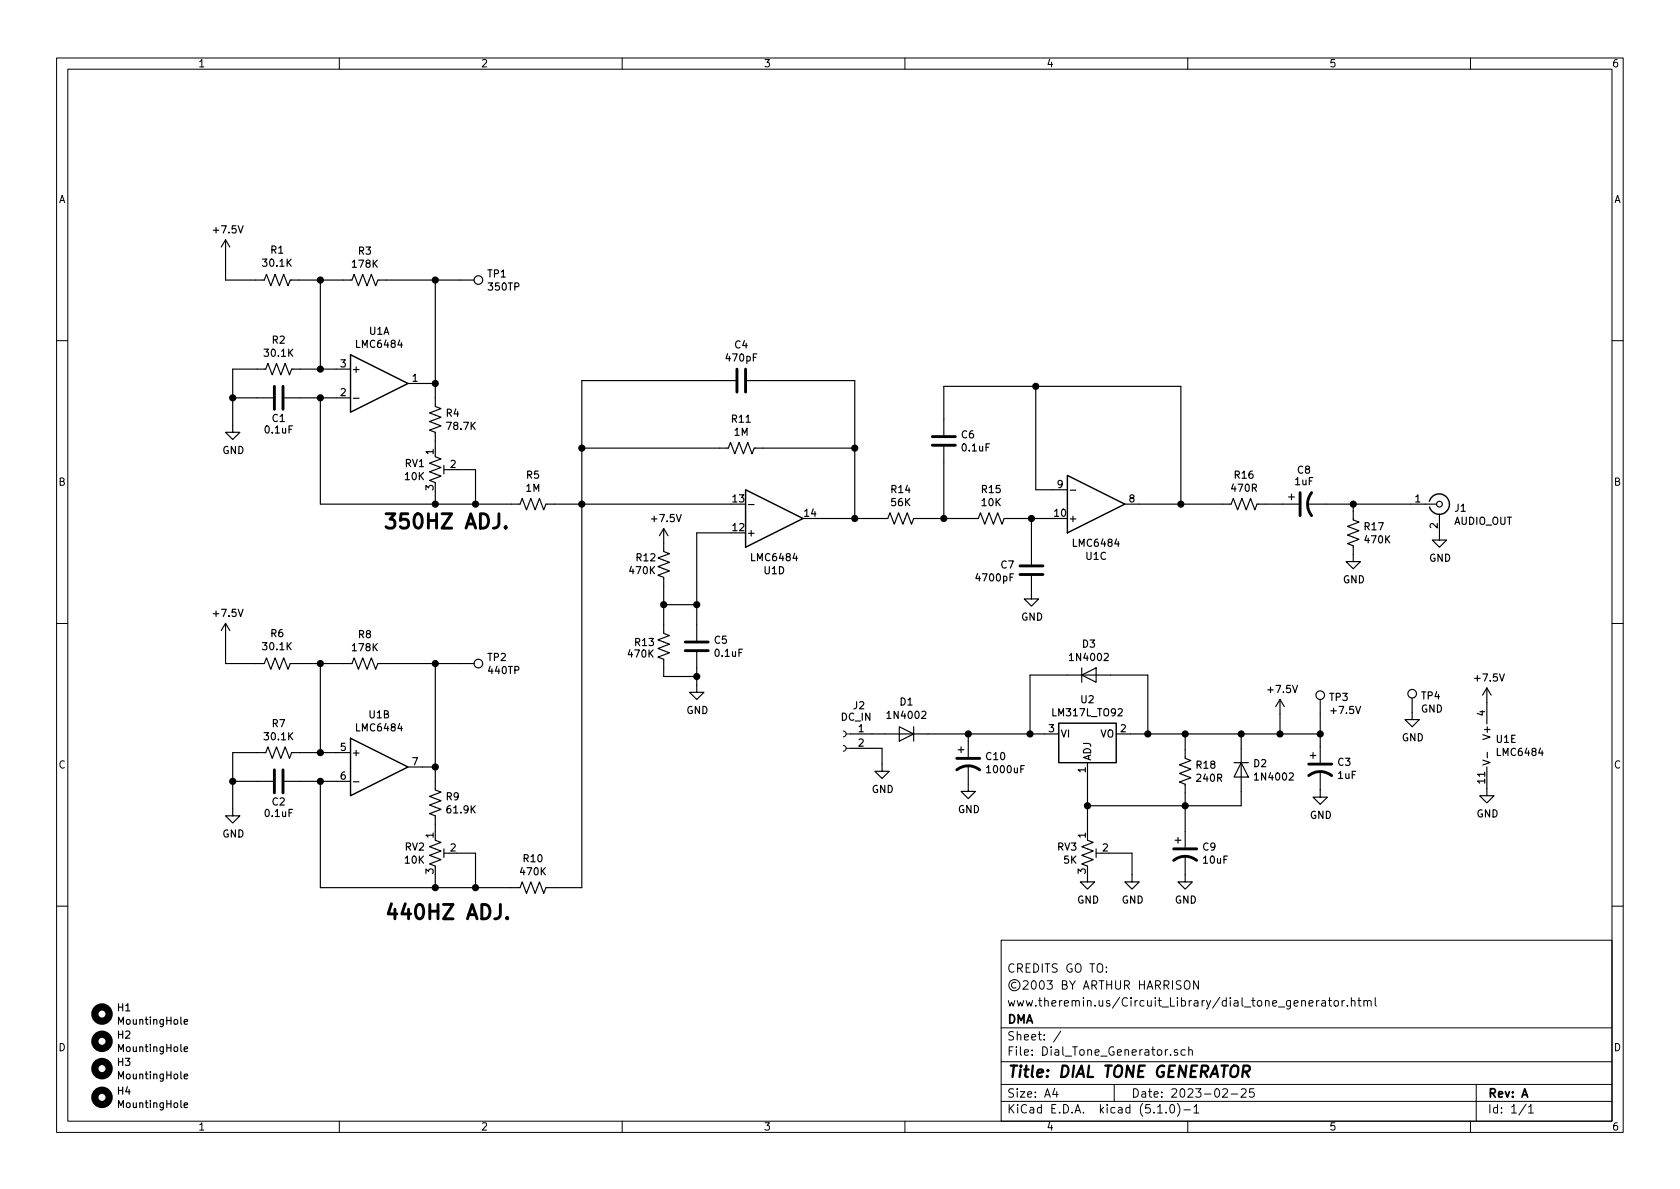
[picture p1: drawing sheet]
EESchema Schematic File Version 4
LIBS:Dial_Tone_Generator-cache
EELAYER 29 0
EELAYER END
$Descr A4 11693 8268
encoding utf-8
Sheet 1 1
Title "DIAL TONE GENERATOR"
Date "2023-02-25"
Rev "A"
Comp "DMA"
Comment1 "www.theremin.us/Circuit_Library/dial_tone_generator.html"
Comment2 "©2003 BY ARTHUR HARRISON"
Comment3 "CREDITS GO TO:"
Comment4 ""
$EndDescr
$Comp
L Amplifier_Operational:LMC6484 U1
U 1 1
P 2640 2660
F 0 "U1" H 2640 3027 50  0000 C CNN
F 1 "LMC6484" H 2640 2936 50  0000 C CNN
F 2 "Package_DIP:DIP-14_W7.62mm_LongPads" H 2590 2760 50  0001 C CNN
F 3 "http://www.ti.com/lit/ds/symlink/lmc6484.pdf" H 2690 2860 50  0001 C CNN
	1    2640 2660
	1    0    0    -1  
$EndComp
$Comp
L Amplifier_Operational:LMC6484 U1
U 2 1
P 2640 5330
F 0 "U1" H 2640 5697 50  0000 C CNN
F 1 "LMC6484" H 2640 5606 50  0000 C CNN
F 2 "Package_DIP:DIP-14_W7.62mm_LongPads" H 2590 5430 50  0001 C CNN
F 3 "http://www.ti.com/lit/ds/symlink/lmc6484.pdf" H 2690 5530 50  0001 C CNN
	2    2640 5330
	1    0    0    -1  
$EndComp
$Comp
L Amplifier_Operational:LMC6484 U1
U 3 1
P 7630 3500
F 0 "U1" H 7630 3867 50  0000 C CNN
F 1 "LMC6484" H 7630 3776 50  0000 C CNN
F 2 "Package_DIP:DIP-14_W7.62mm_LongPads" H 7580 3600 50  0001 C CNN
F 3 "http://www.ti.com/lit/ds/symlink/lmc6484.pdf" H 7680 3700 50  0001 C CNN
	3    7630 3500
	1    0    0    1   
$EndComp
$Comp
L Amplifier_Operational:LMC6484 U1
U 4 1
P 5390 3600
F 0 "U1" H 5390 3967 50  0000 C CNN
F 1 "LMC6484" H 5390 3876 50  0000 C CNN
F 2 "Package_DIP:DIP-14_W7.62mm_LongPads" H 5340 3700 50  0001 C CNN
F 3 "http://www.ti.com/lit/ds/symlink/lmc6484.pdf" H 5440 3800 50  0001 C CNN
	4    5390 3600
	1    0    0    1   
$EndComp
$Comp
L Amplifier_Operational:LMC6484 U1
U 5 1
P 10450 5180
F 0 "U1" H 10408 5226 50  0000 L CNN
F 1 "LMC6484" H 10408 5135 50  0000 L CNN
F 2 "Package_DIP:DIP-14_W7.62mm_LongPads" H 10400 5280 50  0001 C CNN
F 3 "http://www.ti.com/lit/ds/symlink/lmc6484.pdf" H 10500 5380 50  0001 C CNN
	5    10450 5180
	1    0    0    -1  
$EndComp
$Comp
L Regulator_Linear:LM317L_TO92 U2
U 1 1
P 7570 5100
F 0 "U2" H 7570 5342 50  0000 C CNN
F 1 "LM317L_TO92" H 7570 5251 50  0000 C CNN
F 2 "Package_TO_SOT_THT:TO-92_Inline_Wide" H 7570 5325 50  0001 C CIN
F 3 "http://www.ti.com/lit/ds/snvs775k/snvs775k.pdf" H 7570 5100 50  0001 C CNN
	1    7570 5100
	1    0    0    -1  
$EndComp
$Comp
L power:+7.5V #PWR0101
U 1 1
P 10350 4880
F 0 "#PWR0101" H 10350 4730 50  0001 C CNN
F 1 "+7.5V" H 10365 5053 50  0000 C CNN
F 2 "" H 10350 4880 50  0001 C CNN
F 3 "" H 10350 4880 50  0001 C CNN
	1    10350 4880
	1    0    0    -1  
$EndComp
$Comp
L power:+7.5V #PWR0102
U 1 1
P 8910 4960
F 0 "#PWR0102" H 8910 4810 50  0001 C CNN
F 1 "+7.5V" H 8925 5133 50  0000 C CNN
F 2 "" H 8910 4960 50  0001 C CNN
F 3 "" H 8910 4960 50  0001 C CNN
	1    8910 4960
	1    0    0    -1  
$EndComp
$Comp
L Device:CP1 C10
U 1 1
P 6740 5300
F 0 "C10" H 6855 5346 50  0000 L CNN
F 1 "1000uF" H 6855 5255 50  0000 L CNN
F 2 "Capacitor_THT:CP_Radial_D14.0mm_P5.00mm" H 6740 5300 50  0001 C CNN
F 3 "~" H 6740 5300 50  0001 C CNN
	1    6740 5300
	1    0    0    -1  
$EndComp
$Comp
L Device:R_US R18
U 1 1
P 8250 5360
F 0 "R18" H 8318 5406 50  0000 L CNN
F 1 "240R" H 8318 5315 50  0000 L CNN
F 2 "Resistor_THT:R_Axial_DIN0207_L6.3mm_D2.5mm_P10.16mm_Horizontal" V 8290 5350 50  0001 C CNN
F 3 "~" H 8250 5360 50  0001 C CNN
	1    8250 5360
	1    0    0    -1  
$EndComp
$Comp
L Device:R_POT_TRIM_US RV3
U 1 1
P 7570 5930
F 0 "RV3" H 7503 5976 50  0000 R CNN
F 1 "5K" H 7503 5885 50  0000 R CNN
F 2 "Potentiometer_THT:Potentiometer_Bourns_3299Y_Vertical" H 7570 5930 50  0001 C CNN
F 3 "~" H 7570 5930 50  0001 C CNN
	1    7570 5930
	1    0    0    -1  
$EndComp
Wire Wire Line
	7270 5100 7170 5100
Wire Wire Line
	6740 5100 6740 5150
Wire Wire Line
	6740 5100 6460 5100
Connection ~ 6740 5100
Wire Wire Line
	7570 5400 7570 5600
Wire Wire Line
	8250 5510 8250 5600
Connection ~ 7570 5600
Wire Wire Line
	7570 5600 7570 5780
Wire Wire Line
	8250 5210 8250 5100
Wire Wire Line
	7720 5930 7880 5930
$Comp
L power:GND #PWR0103
U 1 1
P 7570 6080
F 0 "#PWR0103" H 7570 5830 50  0001 C CNN
F 1 "GND" H 7575 5907 50  0000 C CNN
F 2 "" H 7570 6080 50  0001 C CNN
F 3 "" H 7570 6080 50  0001 C CNN
	1    7570 6080
	1    0    0    -1  
$EndComp
$Comp
L power:GND #PWR0104
U 1 1
P 6740 5450
F 0 "#PWR0104" H 6740 5200 50  0001 C CNN
F 1 "GND" H 6745 5277 50  0000 C CNN
F 2 "" H 6740 5450 50  0001 C CNN
F 3 "" H 6740 5450 50  0001 C CNN
	1    6740 5450
	1    0    0    -1  
$EndComp
Wire Wire Line
	8910 5100 8910 4960
$Comp
L power:GND #PWR0105
U 1 1
P 10350 5480
F 0 "#PWR0105" H 10350 5230 50  0001 C CNN
F 1 "GND" H 10355 5307 50  0000 C CNN
F 2 "" H 10350 5480 50  0001 C CNN
F 3 "" H 10350 5480 50  0001 C CNN
	1    10350 5480
	1    0    0    -1  
$EndComp
$Comp
L Device:CP1 C3
U 1 1
P 9190 5340
F 0 "C3" H 9305 5386 50  0000 L CNN
F 1 "1uF" H 9305 5295 50  0000 L CNN
F 2 "Capacitor_THT:CP_Radial_D5.0mm_P2.50mm" H 9190 5340 50  0001 C CNN
F 3 "~" H 9190 5340 50  0001 C CNN
	1    9190 5340
	1    0    0    -1  
$EndComp
$Comp
L Device:CP1 C8
U 1 1
P 9080 3500
F 0 "C8" V 8840 3450 50  0000 L CNN
F 1 "1uF" V 8920 3430 50  0000 L CNN
F 2 "Capacitor_THT:CP_Radial_D5.0mm_P2.50mm" H 9080 3500 50  0001 C CNN
F 3 "~" H 9080 3500 50  0001 C CNN
	1    9080 3500
	0    -1   1    0   
$EndComp
$Comp
L power:GND #PWR0106
U 1 1
P 9190 5490
F 0 "#PWR0106" H 9190 5240 50  0001 C CNN
F 1 "GND" H 9195 5317 50  0000 C CNN
F 2 "" H 9190 5490 50  0001 C CNN
F 3 "" H 9190 5490 50  0001 C CNN
	1    9190 5490
	1    0    0    -1  
$EndComp
$Comp
L Connector:Conn_01x02_Female J2
U 1 1
P 5870 5100
F 0 "J2" H 5760 5300 50  0000 C CNN
F 1 "DC_IN" H 5780 5220 50  0000 C CNN
F 2 "TerminalBlock:TerminalBlock_bornier-2_P5.08mm" H 5870 5100 50  0001 C CNN
F 3 "~" H 5870 5100 50  0001 C CNN
	1    5870 5100
	-1   0    0    -1  
$EndComp
Wire Wire Line
	6070 5100 6160 5100
Wire Wire Line
	6070 5200 6140 5200
Wire Wire Line
	6140 5200 6140 5310
$Comp
L power:GND #PWR0107
U 1 1
P 6140 5310
F 0 "#PWR0107" H 6140 5060 50  0001 C CNN
F 1 "GND" H 6145 5137 50  0000 C CNN
F 2 "" H 6140 5310 50  0001 C CNN
F 3 "" H 6140 5310 50  0001 C CNN
	1    6140 5310
	1    0    0    -1  
$EndComp
$Comp
L Device:R_US R1
U 1 1
P 1930 1940
F 0 "R1" V 2135 1940 50  0000 C CNN
F 1 "30.1K" V 2044 1940 50  0000 C CNN
F 2 "Resistor_THT:R_Axial_DIN0207_L6.3mm_D2.5mm_P10.16mm_Horizontal" V 1970 1930 50  0001 C CNN
F 3 "~" H 1930 1940 50  0001 C CNN
	1    1930 1940
	0    -1   -1   0   
$EndComp
$Comp
L Device:R_US R3
U 1 1
P 2540 1940
F 0 "R3" V 2335 1940 50  0000 C CNN
F 1 "178K" V 2426 1940 50  0000 C CNN
F 2 "Resistor_THT:R_Axial_DIN0207_L6.3mm_D2.5mm_P10.16mm_Horizontal" V 2580 1930 50  0001 C CNN
F 3 "~" H 2540 1940 50  0001 C CNN
	1    2540 1940
	0    1    1    0   
$EndComp
Wire Wire Line
	2080 1940 2230 1940
$Comp
L power:+7.5V #PWR0108
U 1 1
P 1570 1760
F 0 "#PWR0108" H 1570 1610 50  0001 C CNN
F 1 "+7.5V" H 1585 1933 50  0000 C CNN
F 2 "" H 1570 1760 50  0001 C CNN
F 3 "" H 1570 1760 50  0001 C CNN
	1    1570 1760
	1    0    0    -1  
$EndComp
Wire Wire Line
	1780 1940 1570 1940
Wire Wire Line
	1570 1940 1570 1760
Wire Wire Line
	2690 1940 3030 1940
$Comp
L Connector:TestPoint TP1
U 1 1
P 3200 1940
F 0 "TP1" V 3154 2128 50  0000 L CNN
F 1 "350TP" V 3245 2128 50  0000 L CNN
F 2 "TestPoint:TestPoint_Loop_D2.50mm_Drill1.0mm" H 3400 1940 50  0001 C CNN
F 3 "~" H 3400 1940 50  0001 C CNN
	1    3200 1940
	0    1    1    0   
$EndComp
Wire Wire Line
	2340 2560 2230 2560
Wire Wire Line
	2230 2560 2230 1940
Connection ~ 2230 1940
Wire Wire Line
	2230 1940 2390 1940
Connection ~ 2230 2560
$Comp
L Device:R_US R2
U 1 1
P 1940 2560
F 0 "R2" V 1735 2560 50  0000 C CNN
F 1 "30.1K" V 1826 2560 50  0000 C CNN
F 2 "Resistor_THT:R_Axial_DIN0207_L6.3mm_D2.5mm_P10.16mm_Horizontal" V 1980 2550 50  0001 C CNN
F 3 "~" H 1940 2560 50  0001 C CNN
	1    1940 2560
	0    1    1    0   
$EndComp
Wire Wire Line
	2090 2560 2230 2560
Wire Wire Line
	1790 2560 1620 2560
Wire Wire Line
	1620 2560 1620 2760
$Comp
L power:GND #PWR0109
U 1 1
P 1620 2950
F 0 "#PWR0109" H 1620 2700 50  0001 C CNN
F 1 "GND" H 1625 2777 50  0000 C CNN
F 2 "" H 1620 2950 50  0001 C CNN
F 3 "" H 1620 2950 50  0001 C CNN
	1    1620 2950
	1    0    0    -1  
$EndComp
Wire Wire Line
	2340 2760 2230 2760
$Comp
L Device:C C1
U 1 1
P 1940 2760
F 0 "C1" V 2080 2760 50  0000 C CNN
F 1 "0.1uF" V 2160 2760 50  0000 C CNN
F 2 "Capacitor_THT:C_Rect_L10.3mm_W5.7mm_P7.50mm_MKS4" H 1978 2610 50  0001 C CNN
F 3 "~" H 1940 2760 50  0001 C CNN
	1    1940 2760
	0    1    1    0   
$EndComp
Wire Wire Line
	1790 2760 1620 2760
Connection ~ 1620 2760
Wire Wire Line
	1620 2760 1620 2950
Connection ~ 2230 2760
Wire Wire Line
	2230 2760 2090 2760
$Comp
L Device:R_POT_TRIM_US RV1
U 1 1
P 3030 3260
F 0 "RV1" H 2962 3306 50  0000 R CNN
F 1 "10K" H 2962 3215 50  0000 R CNN
F 2 "Potentiometer_THT:Potentiometer_Bourns_3299Y_Vertical" H 3030 3260 50  0001 C CNN
F 3 "~" H 3030 3260 50  0001 C CNN
	1    3030 3260
	1    0    0    -1  
$EndComp
Wire Wire Line
	2940 2660 3030 2660
Wire Wire Line
	3030 2660 3030 1940
Connection ~ 3030 1940
Wire Wire Line
	3030 1940 3200 1940
$Comp
L Device:R_US R4
U 1 1
P 3030 2910
F 0 "R4" H 3098 2956 50  0000 L CNN
F 1 "78.7K" H 3098 2865 50  0000 L CNN
F 2 "Resistor_THT:R_Axial_DIN0207_L6.3mm_D2.5mm_P10.16mm_Horizontal" V 3070 2900 50  0001 C CNN
F 3 "~" H 3030 2910 50  0001 C CNN
	1    3030 2910
	1    0    0    -1  
$EndComp
Wire Wire Line
	3030 2760 3030 2660
Connection ~ 3030 2660
Wire Wire Line
	3030 3110 3030 3060
Wire Wire Line
	3030 3410 3030 3500
Wire Wire Line
	2230 2760 2230 3500
Wire Wire Line
	2230 3500 3030 3500
Wire Wire Line
	3030 3500 3310 3500
Connection ~ 3030 3500
Wire Wire Line
	3180 3260 3310 3260
Wire Wire Line
	3310 3260 3310 3500
Connection ~ 3310 3500
Wire Wire Line
	3310 3500 3560 3500
$Comp
L Device:R_US R5
U 1 1
P 3710 3500
F 0 "R5" V 3505 3500 50  0000 C CNN
F 1 "1M" V 3596 3500 50  0000 C CNN
F 2 "Resistor_THT:R_Axial_DIN0207_L6.3mm_D2.5mm_P10.16mm_Horizontal" V 3750 3490 50  0001 C CNN
F 3 "~" H 3710 3500 50  0001 C CNN
	1    3710 3500
	0    1    1    0   
$EndComp
$Comp
L Device:R_US R6
U 1 1
P 1930 4610
F 0 "R6" V 2135 4610 50  0000 C CNN
F 1 "30.1K" V 2044 4610 50  0000 C CNN
F 2 "Resistor_THT:R_Axial_DIN0207_L6.3mm_D2.5mm_P10.16mm_Horizontal" V 1970 4600 50  0001 C CNN
F 3 "~" H 1930 4610 50  0001 C CNN
	1    1930 4610
	0    -1   -1   0   
$EndComp
$Comp
L Device:R_US R8
U 1 1
P 2540 4610
F 0 "R8" V 2335 4610 50  0000 C CNN
F 1 "178K" V 2426 4610 50  0000 C CNN
F 2 "Resistor_THT:R_Axial_DIN0207_L6.3mm_D2.5mm_P10.16mm_Horizontal" V 2580 4600 50  0001 C CNN
F 3 "~" H 2540 4610 50  0001 C CNN
	1    2540 4610
	0    1    1    0   
$EndComp
Wire Wire Line
	2080 4610 2230 4610
$Comp
L power:+7.5V #PWR0110
U 1 1
P 1570 4430
F 0 "#PWR0110" H 1570 4280 50  0001 C CNN
F 1 "+7.5V" H 1585 4603 50  0000 C CNN
F 2 "" H 1570 4430 50  0001 C CNN
F 3 "" H 1570 4430 50  0001 C CNN
	1    1570 4430
	1    0    0    -1  
$EndComp
Wire Wire Line
	1780 4610 1570 4610
Wire Wire Line
	1570 4610 1570 4430
Wire Wire Line
	2690 4610 3030 4610
$Comp
L Connector:TestPoint TP2
U 1 1
P 3200 4610
F 0 "TP2" V 3154 4798 50  0000 L CNN
F 1 "440TP" V 3245 4798 50  0000 L CNN
F 2 "TestPoint:TestPoint_Loop_D2.50mm_Drill1.0mm" H 3400 4610 50  0001 C CNN
F 3 "~" H 3400 4610 50  0001 C CNN
	1    3200 4610
	0    1    1    0   
$EndComp
Wire Wire Line
	2340 5230 2230 5230
Wire Wire Line
	2230 5230 2230 4610
Connection ~ 2230 4610
Wire Wire Line
	2230 4610 2390 4610
Connection ~ 2230 5230
$Comp
L Device:R_US R7
U 1 1
P 1940 5230
F 0 "R7" V 1735 5230 50  0000 C CNN
F 1 "30.1K" V 1826 5230 50  0000 C CNN
F 2 "Resistor_THT:R_Axial_DIN0207_L6.3mm_D2.5mm_P10.16mm_Horizontal" V 1980 5220 50  0001 C CNN
F 3 "~" H 1940 5230 50  0001 C CNN
	1    1940 5230
	0    1    1    0   
$EndComp
Wire Wire Line
	2090 5230 2230 5230
Wire Wire Line
	1790 5230 1620 5230
Wire Wire Line
	1620 5230 1620 5430
$Comp
L power:GND #PWR0111
U 1 1
P 1620 5620
F 0 "#PWR0111" H 1620 5370 50  0001 C CNN
F 1 "GND" H 1625 5447 50  0000 C CNN
F 2 "" H 1620 5620 50  0001 C CNN
F 3 "" H 1620 5620 50  0001 C CNN
	1    1620 5620
	1    0    0    -1  
$EndComp
Wire Wire Line
	2340 5430 2230 5430
$Comp
L Device:C C2
U 1 1
P 1940 5430
F 0 "C2" V 2080 5430 50  0000 C CNN
F 1 "0.1uF" V 2160 5430 50  0000 C CNN
F 2 "Capacitor_THT:C_Rect_L10.3mm_W5.7mm_P7.50mm_MKS4" H 1978 5280 50  0001 C CNN
F 3 "~" H 1940 5430 50  0001 C CNN
	1    1940 5430
	0    1    1    0   
$EndComp
Wire Wire Line
	1790 5430 1620 5430
Connection ~ 1620 5430
Wire Wire Line
	1620 5430 1620 5620
Connection ~ 2230 5430
Wire Wire Line
	2230 5430 2090 5430
$Comp
L Device:R_POT_TRIM_US RV2
U 1 1
P 3030 5930
F 0 "RV2" H 2962 5976 50  0000 R CNN
F 1 "10K" H 2962 5885 50  0000 R CNN
F 2 "Potentiometer_THT:Potentiometer_Bourns_3299Y_Vertical" H 3030 5930 50  0001 C CNN
F 3 "~" H 3030 5930 50  0001 C CNN
	1    3030 5930
	1    0    0    -1  
$EndComp
Wire Wire Line
	2940 5330 3030 5330
Wire Wire Line
	3030 5330 3030 4610
Connection ~ 3030 4610
Wire Wire Line
	3030 4610 3200 4610
$Comp
L Device:R_US R9
U 1 1
P 3030 5580
F 0 "R9" H 3098 5626 50  0000 L CNN
F 1 "61.9K" H 3098 5535 50  0000 L CNN
F 2 "Resistor_THT:R_Axial_DIN0207_L6.3mm_D2.5mm_P10.16mm_Horizontal" V 3070 5570 50  0001 C CNN
F 3 "~" H 3030 5580 50  0001 C CNN
	1    3030 5580
	1    0    0    -1  
$EndComp
Wire Wire Line
	3030 5430 3030 5330
Connection ~ 3030 5330
Wire Wire Line
	3030 5780 3030 5730
Wire Wire Line
	3030 6080 3030 6170
Wire Wire Line
	2230 5430 2230 6170
Wire Wire Line
	2230 6170 3030 6170
Wire Wire Line
	3030 6170 3310 6170
Connection ~ 3030 6170
Wire Wire Line
	3180 5930 3310 5930
Wire Wire Line
	3310 5930 3310 6170
Connection ~ 3310 6170
Wire Wire Line
	3310 6170 3560 6170
$Comp
L Device:R_US R10
U 1 1
P 3710 6170
F 0 "R10" V 3505 6170 50  0000 C CNN
F 1 "470K" V 3596 6170 50  0000 C CNN
F 2 "Resistor_THT:R_Axial_DIN0207_L6.3mm_D2.5mm_P10.16mm_Horizontal" V 3750 6160 50  0001 C CNN
F 3 "~" H 3710 6170 50  0001 C CNN
	1    3710 6170
	0    1    1    0   
$EndComp
Wire Wire Line
	3860 3500 4050 3500
Wire Wire Line
	4050 3500 4050 6170
Wire Wire Line
	4050 6170 3860 6170
Wire Wire Line
	4050 3500 5090 3500
Connection ~ 4050 3500
Wire Wire Line
	5090 3700 4850 3700
Wire Wire Line
	4850 3700 4850 4200
$Comp
L Device:R_US R12
U 1 1
P 4620 3920
F 0 "R12" H 4420 3970 50  0000 L CNN
F 1 "470K" H 4370 3880 50  0000 L CNN
F 2 "Resistor_THT:R_Axial_DIN0207_L6.3mm_D2.5mm_P10.16mm_Horizontal" V 4660 3910 50  0001 C CNN
F 3 "~" H 4620 3920 50  0001 C CNN
	1    4620 3920
	1    0    0    -1  
$EndComp
$Comp
L Device:R_US R13
U 1 1
P 4620 4490
F 0 "R13" H 4410 4520 50  0000 L CNN
F 1 "470K" H 4360 4440 50  0000 L CNN
F 2 "Resistor_THT:R_Axial_DIN0207_L6.3mm_D2.5mm_P10.16mm_Horizontal" V 4660 4480 50  0001 C CNN
F 3 "~" H 4620 4490 50  0001 C CNN
	1    4620 4490
	1    0    0    -1  
$EndComp
Wire Wire Line
	4850 4200 4620 4200
Wire Wire Line
	4620 4200 4620 4070
$Comp
L power:+7.5V #PWR0112
U 1 1
P 4620 3770
F 0 "#PWR0112" H 4620 3620 50  0001 C CNN
F 1 "+7.5V" H 4635 3943 50  0000 C CNN
F 2 "" H 4620 3770 50  0001 C CNN
F 3 "" H 4620 3770 50  0001 C CNN
	1    4620 3770
	1    0    0    -1  
$EndComp
Wire Wire Line
	4620 4200 4620 4340
Connection ~ 4620 4200
Wire Wire Line
	4620 4640 4620 4700
$Comp
L Device:C C5
U 1 1
P 4850 4490
F 0 "C5" H 4965 4536 50  0000 L CNN
F 1 "0.1uF" H 4965 4445 50  0000 L CNN
F 2 "Capacitor_THT:C_Rect_L10.3mm_W5.7mm_P7.50mm_MKS4" H 4888 4340 50  0001 C CNN
F 3 "~" H 4850 4490 50  0001 C CNN
	1    4850 4490
	1    0    0    -1  
$EndComp
Wire Wire Line
	4850 4700 4850 4760
Wire Wire Line
	4620 4700 4850 4700
$Comp
L power:GND #PWR0113
U 1 1
P 4850 4760
F 0 "#PWR0113" H 4850 4510 50  0001 C CNN
F 1 "GND" H 4855 4587 50  0000 C CNN
F 2 "" H 4850 4760 50  0001 C CNN
F 3 "" H 4850 4760 50  0001 C CNN
	1    4850 4760
	1    0    0    -1  
$EndComp
Wire Wire Line
	4850 4700 4850 4640
Connection ~ 4850 4700
Wire Wire Line
	4850 4340 4850 4200
Connection ~ 4850 4200
Wire Wire Line
	5690 3600 5950 3600
Wire Wire Line
	5950 3600 5950 3110
Connection ~ 5950 3600
Wire Wire Line
	5950 3600 6120 3600
$Comp
L Device:R_US R11
U 1 1
P 5160 3110
F 0 "R11" V 4955 3110 50  0000 C CNN
F 1 "1M" V 5046 3110 50  0000 C CNN
F 2 "Resistor_THT:R_Axial_DIN0207_L6.3mm_D2.5mm_P10.16mm_Horizontal" V 5200 3100 50  0001 C CNN
F 3 "~" H 5160 3110 50  0001 C CNN
	1    5160 3110
	0    1    1    0   
$EndComp
Wire Wire Line
	4050 3110 4050 3500
Wire Wire Line
	5310 3110 5950 3110
Wire Wire Line
	5010 3110 4050 3110
$Comp
L Device:C C4
U 1 1
P 5160 2640
F 0 "C4" V 4908 2640 50  0000 C CNN
F 1 "470pF" V 4999 2640 50  0000 C CNN
F 2 "Capacitor_THT:C_Disc_D5.1mm_W3.2mm_P5.00mm" H 5198 2490 50  0001 C CNN
F 3 "~" H 5160 2640 50  0001 C CNN
	1    5160 2640
	0    1    1    0   
$EndComp
Wire Wire Line
	5950 3110 5950 2640
Wire Wire Line
	5950 2640 5310 2640
Connection ~ 5950 3110
Wire Wire Line
	5010 2640 4050 2640
Connection ~ 4050 3110
Wire Wire Line
	4050 2640 4050 3110
$Comp
L Device:R_US R14
U 1 1
P 6270 3600
F 0 "R14" V 6065 3600 50  0000 C CNN
F 1 "56K" V 6156 3600 50  0000 C CNN
F 2 "Resistor_THT:R_Axial_DIN0207_L6.3mm_D2.5mm_P10.16mm_Horizontal" V 6310 3590 50  0001 C CNN
F 3 "~" H 6270 3600 50  0001 C CNN
	1    6270 3600
	0    1    1    0   
$EndComp
Wire Wire Line
	6420 3600 6570 3600
$Comp
L Device:R_US R15
U 1 1
P 6900 3600
F 0 "R15" V 6695 3600 50  0000 C CNN
F 1 "10K" V 6786 3600 50  0000 C CNN
F 2 "Resistor_THT:R_Axial_DIN0207_L6.3mm_D2.5mm_P10.16mm_Horizontal" V 6940 3590 50  0001 C CNN
F 3 "~" H 6900 3600 50  0001 C CNN
	1    6900 3600
	0    1    1    0   
$EndComp
Wire Wire Line
	6570 3600 6570 3210
Connection ~ 6570 3600
Wire Wire Line
	6570 3600 6750 3600
$Comp
L Device:C C6
U 1 1
P 6570 3060
F 0 "C6" H 6685 3106 50  0000 L CNN
F 1 "0.1uF" H 6685 3015 50  0000 L CNN
F 2 "Capacitor_THT:C_Rect_L10.3mm_W5.7mm_P7.50mm_MKS4" H 6608 2910 50  0001 C CNN
F 3 "~" H 6570 3060 50  0001 C CNN
	1    6570 3060
	1    0    0    -1  
$EndComp
Wire Wire Line
	7050 3600 7180 3600
Wire Wire Line
	7180 3600 7180 3810
Connection ~ 7180 3600
Wire Wire Line
	7180 3600 7330 3600
$Comp
L Device:C C7
U 1 1
P 7180 3960
F 0 "C7" H 6960 4000 50  0000 L CNN
F 1 "4700pF" H 6780 3910 50  0000 L CNN
F 2 "Capacitor_THT:C_Disc_D5.1mm_W3.2mm_P5.00mm" H 7218 3810 50  0001 C CNN
F 3 "~" H 7180 3960 50  0001 C CNN
	1    7180 3960
	1    0    0    -1  
$EndComp
$Comp
L power:GND #PWR0114
U 1 1
P 7180 4110
F 0 "#PWR0114" H 7180 3860 50  0001 C CNN
F 1 "GND" H 7185 3937 50  0000 C CNN
F 2 "" H 7180 4110 50  0001 C CNN
F 3 "" H 7180 4110 50  0001 C CNN
	1    7180 4110
	1    0    0    -1  
$EndComp
Wire Wire Line
	6570 2910 6570 2680
Wire Wire Line
	6570 2680 7210 2680
Wire Wire Line
	8220 2680 8220 3500
Wire Wire Line
	8220 3500 7930 3500
Wire Wire Line
	7330 3400 7210 3400
Wire Wire Line
	7210 3400 7210 2680
Connection ~ 7210 2680
Wire Wire Line
	7210 2680 8220 2680
$Comp
L Device:R_US R16
U 1 1
P 8660 3500
F 0 "R16" V 8455 3500 50  0000 C CNN
F 1 "470R" V 8546 3500 50  0000 C CNN
F 2 "Resistor_THT:R_Axial_DIN0207_L6.3mm_D2.5mm_P10.16mm_Horizontal" V 8700 3490 50  0001 C CNN
F 3 "~" H 8660 3500 50  0001 C CNN
	1    8660 3500
	0    1    1    0   
$EndComp
Wire Wire Line
	8220 3500 8510 3500
Connection ~ 8220 3500
Wire Wire Line
	8810 3500 8930 3500
$Comp
L Device:R_US R17
U 1 1
P 9420 3700
F 0 "R17" H 9488 3746 50  0000 L CNN
F 1 "470K" H 9488 3655 50  0000 L CNN
F 2 "Resistor_THT:R_Axial_DIN0207_L6.3mm_D2.5mm_P10.16mm_Horizontal" V 9460 3690 50  0001 C CNN
F 3 "~" H 9420 3700 50  0001 C CNN
	1    9420 3700
	1    0    0    -1  
$EndComp
Wire Wire Line
	9230 3500 9420 3500
Wire Wire Line
	9420 3500 9420 3550
$Comp
L power:GND #PWR0115
U 1 1
P 9420 3850
F 0 "#PWR0115" H 9420 3600 50  0001 C CNN
F 1 "GND" H 9425 3677 50  0000 C CNN
F 2 "" H 9420 3850 50  0001 C CNN
F 3 "" H 9420 3850 50  0001 C CNN
	1    9420 3850
	1    0    0    -1  
$EndComp
Wire Wire Line
	9420 3500 9820 3500
Connection ~ 9420 3500
$Comp
L Connector:Conn_Coaxial J1
U 1 1
P 10020 3500
F 0 "J1" H 10120 3475 50  0000 L CNN
F 1 "AUDIO_OUT" H 10120 3384 50  0000 L CNN
F 2 "TerminalBlock:TerminalBlock_bornier-2_P5.08mm" H 10020 3500 50  0001 C CNN
F 3 " ~" H 10020 3500 50  0001 C CNN
	1    10020 3500
	1    0    0    -1  
$EndComp
$Comp
L power:GND #PWR0116
U 1 1
P 10020 3700
F 0 "#PWR0116" H 10020 3450 50  0001 C CNN
F 1 "GND" H 10025 3527 50  0000 C CNN
F 2 "" H 10020 3700 50  0001 C CNN
F 3 "" H 10020 3700 50  0001 C CNN
	1    10020 3700
	1    0    0    -1  
$EndComp
$Comp
L Connector:TestPoint TP3
U 1 1
P 9190 4960
F 0 "TP3" H 9248 5078 50  0000 L CNN
F 1 "+7.5V" H 9248 4987 50  0000 L CNN
F 2 "TestPoint:TestPoint_Loop_D2.50mm_Drill1.0mm" H 9390 4960 50  0001 C CNN
F 3 "~" H 9390 4960 50  0001 C CNN
	1    9190 4960
	1    0    0    -1  
$EndComp
$Comp
L Device:CP1 C9
U 1 1
P 8250 5930
F 0 "C9" H 8365 5976 50  0000 L CNN
F 1 "10uF" H 8365 5885 50  0000 L CNN
F 2 "Capacitor_THT:CP_Radial_D5.0mm_P2.50mm" H 8250 5930 50  0001 C CNN
F 3 "~" H 8250 5930 50  0001 C CNN
	1    8250 5930
	1    0    0    -1  
$EndComp
Connection ~ 8250 5600
$Comp
L power:GND #PWR0117
U 1 1
P 8250 6080
F 0 "#PWR0117" H 8250 5830 50  0001 C CNN
F 1 "GND" H 8255 5907 50  0000 C CNN
F 2 "" H 8250 6080 50  0001 C CNN
F 3 "" H 8250 6080 50  0001 C CNN
	1    8250 6080
	1    0    0    -1  
$EndComp
Wire Wire Line
	8250 5600 8250 5780
Wire Wire Line
	9190 4960 9190 5100
Connection ~ 9190 5100
Wire Wire Line
	9190 5100 9190 5190
Connection ~ 8250 5100
Wire Wire Line
	8250 5100 8640 5100
Wire Wire Line
	8640 5200 8640 5100
Wire Wire Line
	8640 5600 8640 5500
Wire Wire Line
	8250 5600 8640 5600
Connection ~ 8640 5100
Wire Wire Line
	8640 5100 8910 5100
Connection ~ 8910 5100
Wire Wire Line
	8910 5100 9190 5100
$Comp
L Connector:TestPoint TP4
U 1 1
P 9830 4950
F 0 "TP4" H 9888 5068 50  0000 L CNN
F 1 "GND" H 9888 4977 50  0000 L CNN
F 2 "TestPoint:TestPoint_Loop_D2.50mm_Drill1.0mm" H 10030 4950 50  0001 C CNN
F 3 "~" H 10030 4950 50  0001 C CNN
	1    9830 4950
	1    0    0    -1  
$EndComp
$Comp
L power:GND #PWR0118
U 1 1
P 9830 4950
F 0 "#PWR0118" H 9830 4700 50  0001 C CNN
F 1 "GND" H 9835 4777 50  0000 C CNN
F 2 "" H 9830 4950 50  0001 C CNN
F 3 "" H 9830 4950 50  0001 C CNN
	1    9830 4950
	1    0    0    -1  
$EndComp
Text Notes 2670 6410 0    100  ~ 20
440HZ ADJ.
Text Notes 2660 3690 0    100  ~ 20
350HZ ADJ.
$Comp
L Diode:1N4002 D1
U 1 1
P 6310 5100
F 0 "D1" H 6310 4881 50  0000 C CNN
F 1 "1N4002" H 6310 4974 50  0000 C CNN
F 2 "Diode_THT:D_DO-41_SOD81_P10.16mm_Horizontal" H 6310 4925 50  0001 C CNN
F 3 "http://www.vishay.com/docs/88503/1n4001.pdf" H 6310 5100 50  0001 C CNN
	1    6310 5100
	-1   0    0    1   
$EndComp
$Comp
L Diode:1N4002 D2
U 1 1
P 8640 5350
F 0 "D2" V 8593 5429 50  0000 L CNN
F 1 "1N4002" V 8686 5429 50  0000 L CNN
F 2 "Diode_THT:D_DO-41_SOD81_P10.16mm_Horizontal" H 8640 5175 50  0001 C CNN
F 3 "http://www.vishay.com/docs/88503/1n4001.pdf" H 8640 5350 50  0001 C CNN
	1    8640 5350
	0    1    1    0   
$EndComp
$Comp
L Diode:1N4002 D3
U 1 1
P 7580 4690
F 0 "D3" H 7580 4909 50  0000 C CNN
F 1 "1N4002" H 7580 4816 50  0000 C CNN
F 2 "Diode_THT:D_DO-41_SOD81_P10.16mm_Horizontal" H 7580 4515 50  0001 C CNN
F 3 "http://www.vishay.com/docs/88503/1n4001.pdf" H 7580 4690 50  0001 C CNN
	1    7580 4690
	1    0    0    -1  
$EndComp
Wire Wire Line
	7990 4690 7990 5100
Wire Wire Line
	7430 4690 7170 4690
Wire Wire Line
	7170 4690 7170 5100
Connection ~ 7170 5100
Wire Wire Line
	6740 5100 7170 5100
Wire Wire Line
	7870 5100 7990 5100
Connection ~ 7990 5100
Wire Wire Line
	7990 5100 8250 5100
Wire Wire Line
	7730 4690 7990 4690
$Comp
L Mechanical:MountingHole H4
U 1 1
P 710 7630
F 0 "H4" H 810 7677 50  0000 L CNN
F 1 "MountingHole" H 810 7584 50  0000 L CNN
F 2 "MountingHole:MountingHole_3.2mm_M3" H 710 7630 50  0001 C CNN
F 3 "~" H 710 7630 50  0001 C CNN
	1    710  7630
	1    0    0    -1  
$EndComp
$Comp
L Mechanical:MountingHole H3
U 1 1
P 710 7430
F 0 "H3" H 810 7477 50  0000 L CNN
F 1 "MountingHole" H 810 7384 50  0000 L CNN
F 2 "MountingHole:MountingHole_3.2mm_M3" H 710 7430 50  0001 C CNN
F 3 "~" H 710 7430 50  0001 C CNN
	1    710  7430
	1    0    0    -1  
$EndComp
$Comp
L Mechanical:MountingHole H2
U 1 1
P 710 7240
F 0 "H2" H 810 7287 50  0000 L CNN
F 1 "MountingHole" H 810 7194 50  0000 L CNN
F 2 "MountingHole:MountingHole_3.2mm_M3" H 710 7240 50  0001 C CNN
F 3 "~" H 710 7240 50  0001 C CNN
	1    710  7240
	1    0    0    -1  
$EndComp
$Comp
L Mechanical:MountingHole H1
U 1 1
P 710 7050
F 0 "H1" H 810 7097 50  0000 L CNN
F 1 "MountingHole" H 810 7004 50  0000 L CNN
F 2 "MountingHole:MountingHole_3.2mm_M3" H 710 7050 50  0001 C CNN
F 3 "~" H 710 7050 50  0001 C CNN
	1    710  7050
	1    0    0    -1  
$EndComp
Wire Wire Line
	7570 5600 8250 5600
Wire Wire Line
	7880 5930 7880 6080
$Comp
L power:GND #PWR?
U 1 1
P 7880 6080
F 0 "#PWR?" H 7880 5830 50  0001 C CNN
F 1 "GND" H 7885 5907 50  0000 C CNN
F 2 "" H 7880 6080 50  0001 C CNN
F 3 "" H 7880 6080 50  0001 C CNN
	1    7880 6080
	1    0    0    -1  
$EndComp
$EndSCHEMATC
